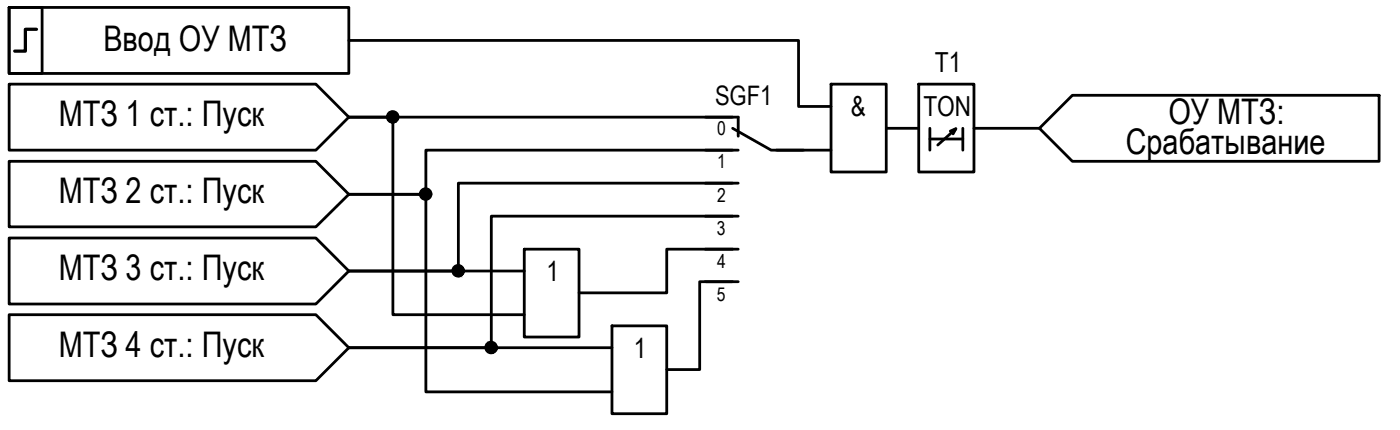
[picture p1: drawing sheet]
<svg xmlns="http://www.w3.org/2000/svg" width="128mm" height="39mm" viewBox="0 0 128 39" stroke-linecap="round" stroke-linejoin="round" font-family="sans-serif">
<path d="M64.3 10.7h3v1.7M64.3 13.7h3M66.8 11.7l3.5 2h3" fill="none" stroke="#000" stroke-width=".25"/>
<!-- layer: 0 -->
<g fill="none" stroke="#000" stroke-width=".25">
<path d="M.8 7.7h28l3 3-3 3h-28zM.8 14.7h28l3 3-3 3h-28zM.8 .7h3v6h-3zM.8 .7h31v6h-31zM31.8 10.7h4v18h12M31.8 17.7h7v18h17M31.8 3.7h41v6h3M31.8 10.7h35M64.3 16.7h3M64.3 19.7h3M66.8 13.7h-28v4h-7M66.8 16.7h-25v8h-10"/>
<path d="M66.8 19.7h-22v12h-13l-3-3h-28v6h28l3-3h24M70.8 13.7h5M75.8 7.7h5v8h-5zM80.8 11.7h3M83.8 7.7h5v8h-5zM84.8 11.7v2M84.8 12.7h3M86.7 11.9l.5-.2-1.7 1.5M87.2 11.7l-.3 .5M87.8 11.7v2M88.8 11.7h6M97.8 8.7h28v6h-28l-3-3z"/>
<path d="M.8 21.7h28l3 3-3 3h-28zM31.8 24.7h16M47.8 22.7h5v8h-5zM55.8 29.7h5v8h-5zM64.3 22.7h3M64.3 25.7h3M66.8 22.7h-6v4h-8M66.8 25.7h-3v8h-3"/>
<circle cx="35.8" cy="10.6" r=".49"/>
<circle cx="38.8" cy="17.7" r=".49"/>
<circle cx="41.8" cy="24.7" r=".49"/>
<circle cx="44.8" cy="31.6" r=".49"/>
</g>
<g fill="#000" stroke="#000" stroke-width=".09">
<path d="M35.5 10.3h.6zM35.7 11.2h.2zM35.8 10.2h.1zM38.7 18.2h.2zM38.8 17.2h.1zM41.7 25.1h.2zM41.8 24.2h.1zM44.7 32.2h.2zM44.8 31.2h.1z"/>
<path d="M35.7 11.2h.2zM35.8 11.2h.1z"/>
<path d="M35.8 10.2h.1zM35.8 10.2h.1z"/>
<path d="M35.7 10.2h.3zM35.7 10.2h.3z"/>
<path d="M35.7 10.2h.4zM35.6 10.2h.5z"/>
<path d="M35.7 11.1h.3zM35.7 11.1l.2 .1z"/>
<path d="M35.6 10.2h.5zM35.6 10.2h.5z"/>
<path d="M35.6 10.2l.5 .1zM35.5 10.3h.6zM35.5 10.3h.6z"/>
<path d="M35.6 11.1h.5zM35.6 11.1h.5z"/>
<path d="M35.6 11.1h.5zM35.6 11.1h.4z"/>
<path d="M35.5 10.3h.7zM35.5 10.3h.7z"/>
<path d="M35.5 11l.6 .1zM35.5 11l.6 .1z"/>
<path d="M35.5 11.1h.6zM35.5 11.1h.6z"/>
<path d="M35.5 10.3l.7 .1zM35.5 10.3l.7 .1z"/>
<path d="M35.5 11h.7zM35.5 11h.6z"/>
<path d="M35.4 10.4h.9zM35.4 10.4h.9z"/>
<path d="M35.4 11h.8zM35.4 11h.9z"/>
<path d="M35.4 11h.8zM35.4 11h.8z"/>
<path d="M35.4 10.4l.9 .1zM35.4 10.4l.9 .1z"/>
<path d="M35.4 10.5h.9zM35.4 10.5h.9z"/>
<path d="M35.4 10.9l.9 .1zM35.4 10.9l.9 .1z"/>
<path d="M35.4 10.5h.9zM35.4 10.5h.9z"/>
<path d="M35.3 10.5l1 .1zM35.3 10.5l1 .1z"/>
<path d="M35.3 10.6h1zM35.3 10.6h1z"/>
<path d="M35.3 10.6l1 .1zM35.3 10.6l1 .1z"/>
<path d="M35.3 10.7h1zM35.3 10.7h1z"/>
<path d="M35.3 10.7l1 .1zM35.3 10.7l1 .1z"/>
<path d="M35.3 10.8h1zM35.3 10.8h1z"/>
<path d="M35.3 10.8l1 .1v-.1zM35.3 10.8l1 .1h-.9z"/>
<path d="M35.4 10.9h.9zM35.4 10.9h.9z"/>
<path d="M38.7 18.2h.2zM38.8 18.2h.1z"/>
<path d="M38.8 17.2h.1zM38.7 17.2h.2z"/>
<path d="M38.7 17.2h.3zM38.7 17.2h.3z"/>
<path d="M38.7 17.2h.3zM38.7 17.2h.3z"/>
<path d="M38.7 18.2h.3zM38.7 18.2h.2z"/>
<path d="M38.6 17.2h.5zM38.6 17.2h.5z"/>
<path d="M38.6 18.1h.4zM38.6 18.1l.4 .1z"/>
<path d="M38.6 17.2l.5 .1zM38.6 17.2l.5 .1z"/>
<path d="M38.6 18.1h.5zM38.6 18.1h.4z"/>
<path d="M38.6 17.3h.5zM38.6 17.3h.5z"/>
<path d="M38.6 18.1h.5zM38.6 18.1h.5z"/>
<path d="M38.5 17.3h.7zM38.5 17.3h.7z"/>
<path d="M38.5 18h.6zM38.5 18l.6 .1z"/>
<path d="M38.5 17.3l.7 .1zM38.5 17.3l.7 .1z"/>
<path d="M38.5 18h.7zM38.5 18h.6z"/>
<path d="M38.4 17.4h.8zM38.4 17.4h.8z"/>
<path d="M38.4 17.4h.9zM38.4 17.4h.9z"/>
<path d="M38.4 17.9l.8 .1zM38.4 17.9l.8 .1z"/>
<path d="M38.4 18h.8zM38.4 18h.8z"/>
<path d="M38.4 17.4l.9 .1zM38.4 17.4l.9 .1z"/>
<path d="M38.4 17.5h.9zM38.4 17.5h.9z"/>
<path d="M38.4 17.9h.9zM38.4 17.9h.9z"/>
<path d="M38.4 17.9h.9zM38.4 17.9h.8z"/>
<path d="M38.3 17.5l1 .1zM38.3 17.5l1 .1z"/>
<path d="M38.3 17.6h1zM38.3 17.6h1z"/>
<path d="M38.3 17.6l1 .1v-.1zM38.3 17.6l1 .1h-1z"/>
<path d="M38.3 17.7h1zM38.3 17.7h1z"/>
<path d="M38.3 17.7l1 .1zM38.3 17.7l1 .1z"/>
<path d="M38.3 17.8h1zM38.3 17.8h1z"/>
<path d="M38.3 17.8h1zM38.3 17.8l1 .1z"/>
<path d="M41.7 25.1l.2 .1zM41.8 25.2h.1z"/>
<path d="M41.8 24.2h.1zM41.7 24.2h.2z"/>
<path d="M41.7 24.2h.3zM41.7 24.2h.3z"/>
<path d="M41.7 24.2h.3zM41.6 24.2h.4z"/>
<path d="M41.7 25.1h.3zM41.7 25.1h.2z"/>
<path d="M41.6 24.2l.5 .1zM41.6 24.3h.5z"/>
<path d="M41.6 25.1h.4zM41.6 25.1h.4z"/>
<path d="M41.6 25.1h.5zM41.6 25.1h.4z"/>
<path d="M41.6 24.3h.5zM41.6 24.3h.5z"/>
<path d="M41.6 24.3h.5zM41.6 24.3h.5z"/>
<path d="M41.6 25.1h.5zM41.6 25.1h.5z"/>
<path d="M41.5 24.3h.7zM41.5 24.3h.7z"/>
<path d="M41.5 25.1h.6zM41.5 25.1h.6z"/>
<path d="M41.5 24.3l.7 .1zM41.5 24.3l.7 .1zM41.4 24.4h.8zM41.4 24.4h.8z"/>
<path d="M41.5 25h.7zM41.5 25l.6 .1z"/>
<path d="M41.4 24.4h.9zM41.4 24.4h.9z"/>
<path d="M41.4 24.9l.8 .1zM41.4 24.9l.8 .1z"/>
<path d="M41.4 25h.8zM41.4 25h.8z"/>
<path d="M41.4 24.4l.9 .1zM41.4 24.4l.9 .1z"/>
<path d="M41.3 24.5l1 .1v-.1zM41.3 24.5l1 .1h-1z"/>
<path d="M41.3 24.8l1 .1zM41.3 24.8l1 .1z"/>
<path d="M41.4 24.9h.9zM41.4 24.9h.8z"/>
<path d="M41.3 24.6h1zM41.3 24.6h1z"/>
<path d="M41.3 24.6h1zM41.3 24.6h1z"/>
<path d="M41.3 24.6l1 .1zM41.3 24.6l1 .1z"/>
<path d="M41.3 24.7h1zM41.3 24.7h1z"/>
<path d="M41.3 24.7l1 .1zM41.3 24.7l1 .1z"/>
<path d="M41.3 24.8h1zM41.3 24.8h1z"/>
<path d="M41.3 24.8h1zM41.3 24.8h1z"/>
<path d="M44.7 32.2h.2zM44.8 32.2h.1z"/>
<path d="M44.8 31.2h.1zM44.8 31.2h.1z"/>
<path d="M44.7 31.2h.3zM44.6 31.2h.4z"/>
<path d="M44.6 31.2h.4zM44.6 31.2h.4z"/>
<path d="M44.6 32.1h.4zM44.6 32.1l.3 .1z"/>
<path d="M44.6 31.2h.5zM44.6 31.2h.5z"/>
<path d="M44.6 32.1h.4zM44.6 32.1h.4z"/>
<path d="M44.6 31.2l.5 .1zM44.6 31.2l.5 .1z"/>
<path d="M44.6 32.1h.5zM44.6 32.1h.5z"/>
<path d="M44.6 32.1h.5zM44.6 32.1h.4z"/>
<path d="M44.6 31.3h.6zM44.5 31.3h.7z"/>
<path d="M44.5 31.3h.7zM44.5 31.3h.7z"/>
<path d="M44.5 32h.7zM44.5 32l.6 .1z"/>
<path d="M44.5 31.3l.7 .1zM44.4 31.4h.8z"/>
<path d="M44.4 31.4h.8zM44.4 31.4h.8z"/>
<path d="M44.4 32h.8zM44.4 32h.8z"/>
<path d="M44.5 32h.7zM44.5 32h.7z"/>
<path d="M44.4 31.4l.9 .1zM44.4 31.4l.9 .1z"/>
<path d="M44.4 32h.8zM44.4 32h.8z"/>
<path d="M44.4 31.5h.9zM44.4 31.5h.9z"/>
<path d="M44.4 31.5h.9zM44.4 31.5h.9z"/>
<path d="M44.4 31.9h.9zM44.4 31.9h.9z"/>
<path d="M44.4 31.9h.9zM44.4 31.9l.8 .1z"/>
<path d="M44.4 31.5l.9 .1zM44.4 31.5l.9 .1z"/>
<path d="M44.4 31.6h.9zM44.4 31.6h.9z"/>
<path d="M44.4 31.6l.9 .1zM44.4 31.6l.9 .1z"/>
<path d="M44.4 31.7h.9zM44.4 31.7h.9z"/>
<path d="M44.4 31.7l.9 .1zM44.4 31.7l.9 .1z"/>
<path d="M44.4 31.8h.9zM44.4 31.8h.9h-.9z"/>
<path d="M44.4 31.8h.9zM44.4 31.8l.9 .1z"/>
</g>
<path d="M3.3 2.7h-1v2h-1" fill="none" stroke="#000" stroke-width=".3"/>
<g font-size="3.2">
<text x="9.4" y="4.7">Ввод ОУ МТЗ</text>
<text x="5.4" y="11.5">МТЗ 1 ст.: Пуск</text>
<text x="106.6" y="11.3">ОУ МТЗ:</text>
<text x="102.7" y="14">Срабатывание</text>
<text x="5.4" y="18.5">МТЗ 2 ст.: Пуск</text>
<text x="5.4" y="25.5">МТЗ 3 ст.: Пуск</text>
<text x="5.4" y="32.5">МТЗ 4 ст.: Пуск</text>
</g>
<g font-size="2.5">
<text x="77.6" y="10.6">&amp;</text>
<text x="84.2" y="10.6">TON</text>
<text x="85.3" y="6.6">T1</text>
<text x="49.9" y="25.6">1</text>
<text x="57.8" y="32.6">1</text>
</g>
<text font-size="2.4" x="65.2" y="9.6">SGF1</text>
<g font-size="1.7">
<text x="65.4" y="12.3">0</text>
<text x="65.4" y="15.3">1</text>
<text x="65.4" y="21.4">3</text>
<text x="65.4" y="18.4">2</text>
<text x="65.4" y="27.4">5</text>
<text x="65.4" y="24.4">4</text>
</g>
</svg>
